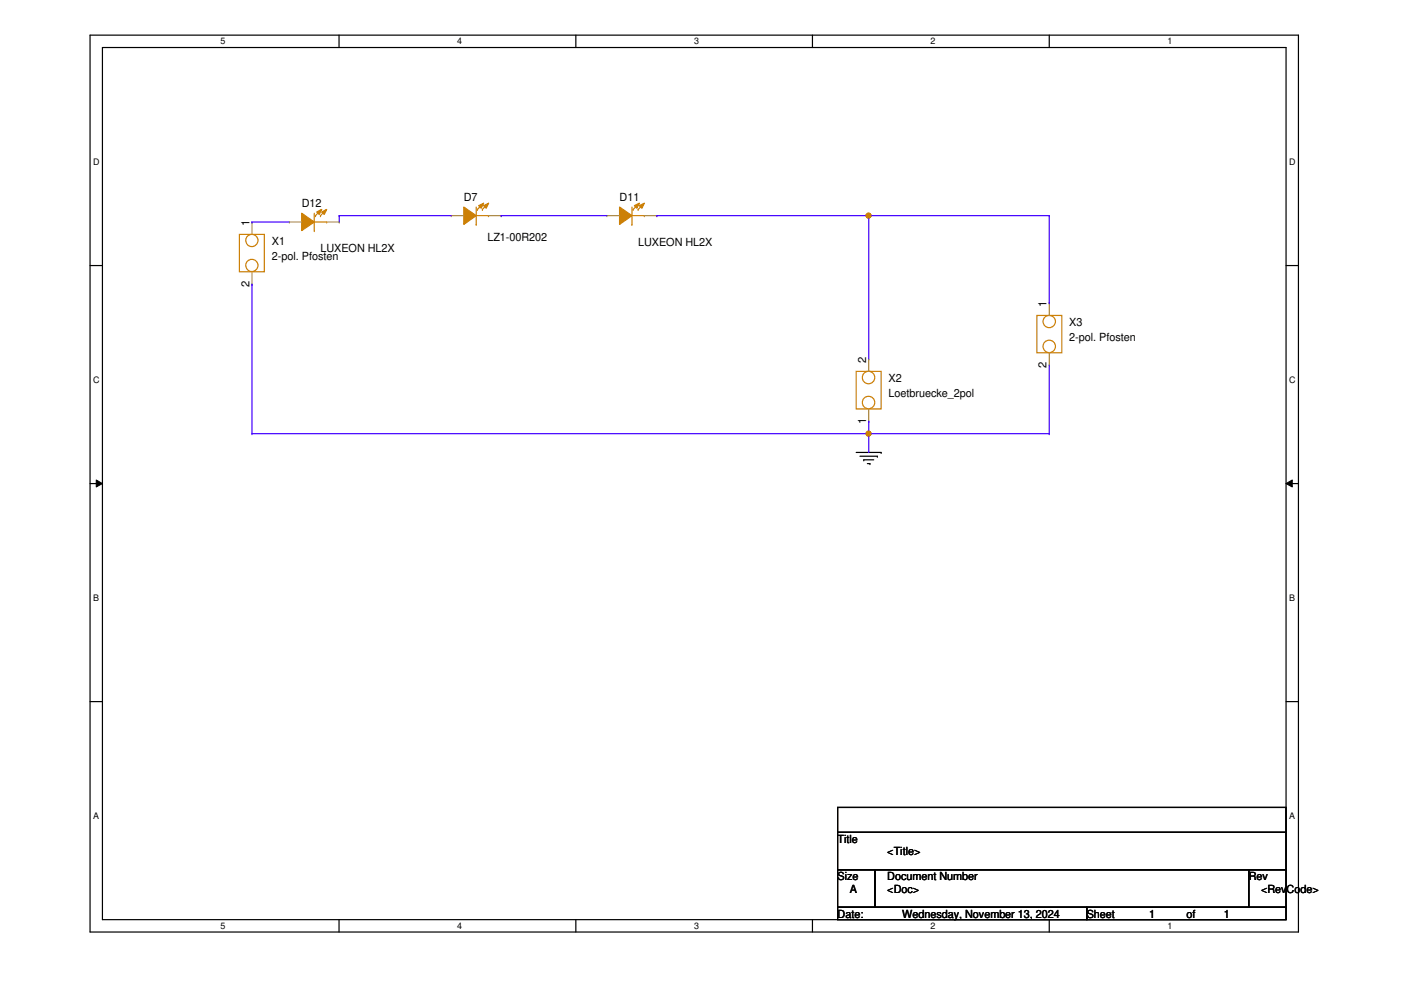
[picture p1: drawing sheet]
<svg xmlns="http://www.w3.org/2000/svg" width="297mm" height="210mm" viewBox="0 0 297 210" stroke-linecap="round" stroke-linejoin="round" font-family="sans-serif">
<path d="M19.1 7.5h256.2v190.1h-256.2zM21.7 10.1h251v184.9h-251z" fill="none" stroke="#000" stroke-width=".25"/>
<g fill="#fff">
<path d="M46.8 7.7h1v2.1h-1z"/>
<path d="M46.8 195.2h1v2.2h-1z"/>
</g>
<path d="M71.9 7.5v2.6M71.9 195v2.6" fill="none" stroke="#000" stroke-width=".25"/>
<g fill="#fff">
<path d="M96.9 7.7h1.1v2.1h-1.1z"/>
<path d="M96.9 195.2h1.1v2.2h-1.1z"/>
</g>
<path d="M122.1 7.5v2.6M122.1 195v2.6" fill="none" stroke="#000" stroke-width=".25"/>
<g fill="#fff">
<path d="M147.2 7.7h1v2.1h-1z"/>
<path d="M147.2 195.2h1v2.2h-1z"/>
</g>
<path d="M172.3 7.5v2.6M172.3 195v2.6" fill="none" stroke="#000" stroke-width=".25"/>
<g fill="#fff">
<path d="M197.3 7.7h1v2.1h-1z"/>
<path d="M197.3 195.2h1v2.2h-1z"/>
</g>
<path d="M222.5 7.5v2.6M222.5 195v2.6" fill="none" stroke="#000" stroke-width=".25"/>
<g fill="#fff">
<path d="M247.5 7.7h1v2.1h-1z"/>
<path d="M247.5 195.2h1v2.2h-1z"/>
<path d="M19.8 33.2h1.3v2.1h-1.3z"/>
<path d="M273.3 33.2h1.4v2.1h-1.4z"/>
<path d="M19.8 79.4h1.3v2.1h-1.3z"/>
<path d="M273.3 79.4h1.4v2.1h-1.4z"/>
</g>
<path d="M19.1 56.3h2.6M272.7 56.3h2.6" fill="none" stroke="#000" stroke-width=".25"/>
<g fill="#fff">
<path d="M19.8 125.6h1.2v2.2h-1.2z"/>
<path d="M273.3 125.6h1.3v2.2h-1.3z"/>
</g>
<path d="M19.1 102.5h2.6M272.7 102.5h2.6" fill="none" stroke="#000" stroke-width=".25"/>
<path d="M20.4 101.8l1.3 .7-1.3 .8zM272.7 102.5l1.3-.7v1.5z" fill="#000"/>
<path d="M20.4 101.8l1.3 .7-1.3 .8zM272.7 102.5l1.3-.7v1.5z" fill="none" stroke="#000" stroke-width=".21"/>
<g fill="#fff">
<path d="M19.8 171.9h1.2v2.1h-1.2z"/>
<path d="M273.3 171.9h1.3v2.1h-1.3z"/>
</g>
<g fill="none" stroke="#000" stroke-width=".25">
<path d="M181.5 95.9h5.3M182.3 96.7h3.7M183.1 97.5h.1M183.1 97.5h2.2M183.9 98.3h.5M184.4 98.3h.1M186 96.7h.1M186.8 95.9h.1M19.1 148.8h2.6M272.7 148.8h2.6M177.6 171.2h95.1v5.3h-95.1zM177.6 176.5h95.1v7.9h-95.1z"/>
<path d="M177.6 184.4h7.9v8h-7.9zM177.6 192.4h52.8v2.6h-52.8zM185.5 184.4h79.3v8h-79.3zM230.4 192.4h42.3v2.6h-42.3zM264.8 184.4h7.9v8h-7.9z"/>
</g>
<g fill="none" stroke="#cc8006" stroke-width=".25">
<path d="M101 47.6h.1M101 43.9v3.7M101 45.7h2.6M101.2 44.4h.1M102.3 44.4h.1M102.5 43.1l-1.3 1.3M103.6 45.7h.1M103.6 43.1l-1.3 1.3M181.5 78.7h5.3v8h-5.3z"/>
<circle cx="184.1" cy="85.3" r="1.32"/>
<circle cx="184.1" cy="80.1" r="1.32"/>
</g>
<path d="M184.2 76.1h.1M184.2 76.1v2.6M184.2 89.3h.1M184.2 86.7v2.6" fill="none" stroke="#a84" stroke-width=".25"/>
<path d="M98.3 43.9l2.7 1.8-2.7 1.9z" fill-rule="evenodd" fill="#cc8006"/>
<path d="M98.3 43.9l2.7 1.8-2.7 1.9z" fill="none" stroke="#cc8006" stroke-width=".25"/>
<path d="M101.5 43.6l1-.5-.5 1.1z" fill-rule="evenodd" fill="#cc8006"/>
<path d="M101.5 43.6l1-.5-.5 1.1z" fill="none" stroke="#cc8006" stroke-width=".25"/>
<path d="M102.5 43.6l1.1-.5-.5 1.1z" fill-rule="evenodd" fill="#cc8006"/>
<path d="M102.5 43.6l1.1-.5-.5 1.1zM134 47.6h.1M134 43.9v3.7M134 45.7h2.6M134.2 44.4h.1M135.3 44.4h.1M135.6 43.1l-1.4 1.3M136.6 45.7h.1M136.6 43.1l-1.3 1.3" fill="none" stroke="#cc8006" stroke-width=".25"/>
<path d="M95.7 45.7h.1M95.7 45.7h2.6M103.6 45.7h2.7M106.3 45.7h.1" fill="none" stroke="#a84" stroke-width=".25"/>
<path d="M131.4 43.9l2.6 1.8-2.6 1.9z" fill-rule="evenodd" fill="#cc8006"/>
<path d="M131.4 43.9l2.6 1.8-2.6 1.9z" fill="none" stroke="#cc8006" stroke-width=".25"/>
<path d="M134.5 43.6l1.1-.5-.6 1.1z" fill-rule="evenodd" fill="#cc8006"/>
<path d="M134.5 43.6l1.1-.5-.6 1.1z" fill="none" stroke="#cc8006" stroke-width=".25"/>
<path d="M135.6 43.6l1-.5-.5 1.1z" fill-rule="evenodd" fill="#cc8006"/>
<g fill="none" stroke="#cc8006" stroke-width=".25">
<path d="M50.8 49.7h5.2v7.9h-5.2zM66.6 48.9h.1M66.6 45.2v3.7M66.6 47.1h2.7M66.9 45.7h.1M67.9 45.7h.1M68.2 44.4l-1.3 1.3M69.3 47.1h.1M69.3 44.4l-1.4 1.3M135.6 43.6l1-.5-.5 1.1zM219.8 66.9h5.3v7.9h-5.3z"/>
<circle cx="53.4" cy="51" r="1.3"/>
<circle cx="53.4" cy="56.3" r="1.3"/>
<circle cx="222.5" cy="73.4" r="1.32"/>
<circle cx="222.5" cy="68.2" r="1.31"/>
</g>
<path d="M53.4 47.1h.1M53.4 47.1v2.6M53.4 57.6v2.7M128.7 45.7h.1M128.7 45.7h2.7M136.6 45.7h2.7M139.3 45.7h.1M53.4 60.3h.1M222.5 64.2h.1M222.5 77.4h.1M222.5 64.2v2.7M222.5 74.8v2.6" fill="none" stroke="#a84" stroke-width=".25"/>
<path d="M64 45.2l2.6 1.9-2.6 1.8z" fill-rule="evenodd" fill="#cc8006"/>
<path d="M64 45.2l2.6 1.9-2.6 1.8z" fill="none" stroke="#cc8006" stroke-width=".25"/>
<path d="M67.1 45l1.1-.6-.5 1.1z" fill-rule="evenodd" fill="#cc8006"/>
<path d="M67.1 45l1.1-.6-.5 1.1z" fill="none" stroke="#cc8006" stroke-width=".25"/>
<path d="M68.2 45l1.1-.6-.6 1.1z" fill-rule="evenodd" fill="#cc8006"/>
<path d="M68.2 45l1.1-.6-.6 1.1z" fill="none" stroke="#cc8006" stroke-width=".25"/>
<path d="M61.3 47.1h.1M61.3 47.1h2.7M69.3 47.1h2.6M71.9 47.1h.1" fill="none" stroke="#a84" stroke-width=".25"/>
<path d="M139.3 45.7h.1M139.3 45.7h44.9M184.2 89.3h.1M184.2 89.3v2.6" fill="none" stroke="#4200ff" stroke-width=".25"/>
<circle cx="184.1" cy="45.7" r=".51" fill="#f00"/>
<circle cx="184.1" cy="45.7" r=".51" fill="none" stroke="#f00" stroke-width=".25"/>
<g fill="none" stroke="#4200ff" stroke-width=".25">
<path d="M53.4 47.1h.1M53.4 47.1h7.9M71.9 45.7h.1M71.9 45.7h23.8M71.9 45.7v1.4M106.3 45.7h.1M106.3 45.7h22.4M184.2 45.7h.1M184.2 45.7v30.4M53.4 60.3h.1M53.4 60.3v31.6M53.4 91.9h.1"/>
<path d="M53.4 91.9h130.8"/>
</g>
<circle cx="184.1" cy="91.9" r=".51" fill="#f00"/>
<circle cx="184.1" cy="91.9" r=".51" fill="none" stroke="#f00" stroke-width=".25"/>
<path d="M184.2 45.7h38.3M222.5 45.7h.1M222.5 45.7v18.5M222.5 64.2h.1M222.5 77.4v14.5M184.2 91.9h.1M184.2 91.9v4M184.2 91.9h38.3M222.5 91.9h.1" fill="none" stroke="#4200ff" stroke-width=".25"/>
<circle cx="184.1" cy="45.7" r=".51" fill="#f00"/>
<circle cx="184.1" cy="45.7" r=".51" fill="none" stroke="#f00" stroke-width=".25"/>
<circle cx="184.1" cy="91.9" r=".51" fill="#f00"/>
<circle cx="184.1" cy="91.9" r=".51" fill="none" stroke="#f00" stroke-width=".25"/>
<g font-size="2.4">
<text x="52.9" y="47.8" transform="rotate(-90 52.9 47.8)">1</text>
<text x="64" y="44">D12</text>
<text x="98.3" y="42.7">D7</text>
<text x="131.4" y="42.7">D11</text>
<text x="57.7" y="51.9">X1</text>
<text x="67.9" y="53.5">LUXEON HL2X</text>
<text x="103.3" y="51.1">LZ1-00R202</text>
<text x="135.3" y="52.2">LUXEON HL2X</text>
<text x="57.7" y="55.1">2-pol. Pfosten</text>
<text x="52.9" y="60.8" transform="rotate(-90 52.9 60.8)">2</text>
<text x="221.9" y="65" transform="rotate(-90 221.9 65)">1</text>
<text x="226.7" y="69.1">X3</text>
<text x="183.6" y="76.9" transform="rotate(-90 183.6 76.9)">2</text>
<text x="226.7" y="72.2">2-pol. Pfosten</text>
<text x="188.4" y="80.9">X2</text>
<text x="221.9" y="78" transform="rotate(-90 221.9 78)">2</text>
<text x="183.6" y="89.9" transform="rotate(-90 183.6 89.9)">1</text>
<text x="188.4" y="84.1">Loetbruecke_2pol</text>
<text x="177.6" y="178.7">Title</text>
<text x="188.1" y="181.4">&lt;Title&gt;</text>
<text x="177.6" y="186.6">Size</text>
<text x="180.2" y="189.3">A</text>
<text x="188.1" y="186.6">Document Number</text>
<text x="188.1" y="189.3">&lt;Doc&gt;</text>
<text x="264.8" y="186.6">Rev</text>
<text x="267.4" y="189.3">&lt;RevCode&gt;</text>
<text x="177.6" y="194.6">Date:</text>
<text x="191.3" y="194.6">Wednesday, November 13, 2024</text>
<text x="230.4" y="194.6">Sheet</text>
<text x="243.6" y="194.6">1</text>
<text x="251.5" y="194.6">of</text>
<text x="259.5" y="194.6">1</text>
</g>
<g font-size="1.9">
<text x="46.8" y="9.4">5</text>
<text x="96.9" y="9.4">4</text>
<text x="147.2" y="9.4">3</text>
<text x="197.3" y="9.4">2</text>
<text x="247.5" y="9.4">1</text>
<text x="19.8" y="34.9">D</text>
<text x="273.3" y="34.9">D</text>
<text x="19.8" y="81.1">C</text>
<text x="273.3" y="81.1">C</text>
<text x="19.8" y="127.3">B</text>
<text x="273.3" y="127.3">B</text>
<text x="19.8" y="173.6">A</text>
<text x="273.3" y="173.6">A</text>
<text x="46.8" y="196.9">5</text>
<text x="96.9" y="196.9">4</text>
<text x="147.2" y="196.9">3</text>
<text x="197.3" y="196.9">2</text>
<text x="247.5" y="196.9">1</text>
</g>
</svg>
